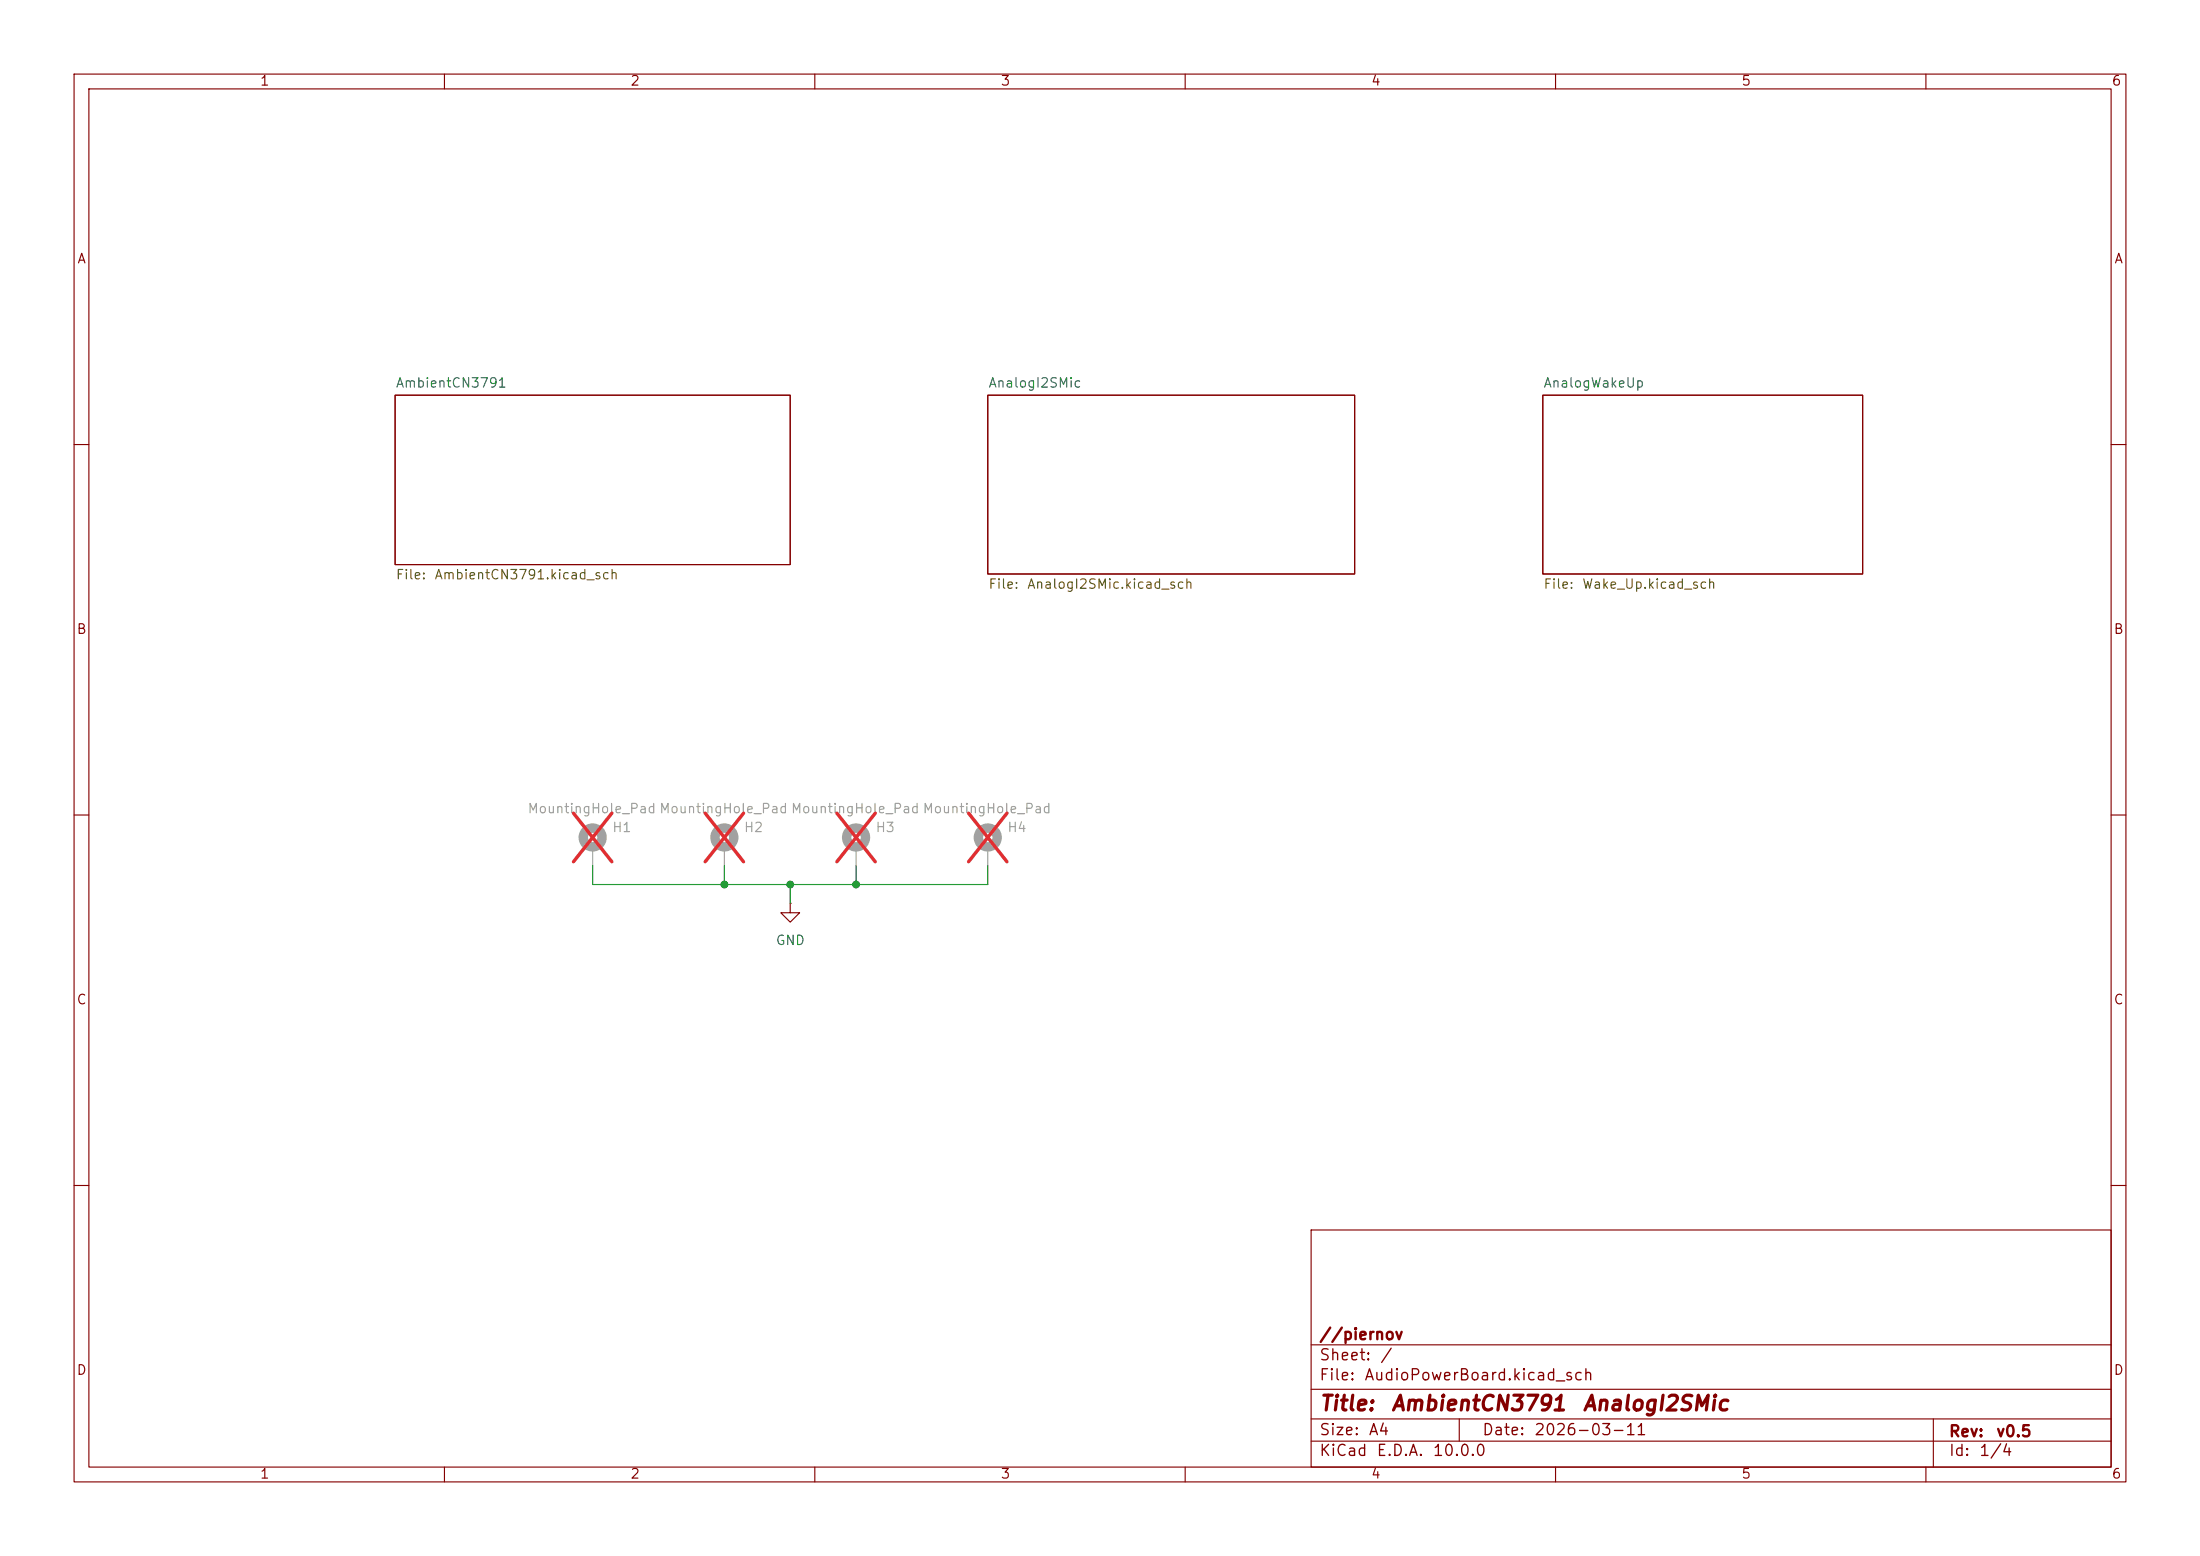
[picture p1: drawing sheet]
(kicad_sch
 (version 20250114)
 (generator "eeschema")
 (generator_version "9.0")
 (paper "A4")
 (title_block
  (title "AmbientCN3791 AnalogI2SMic")
  (date "2026-03-11")
  (rev "v0.5")
  (company "//piernov"))
 (lib_symbols
  (symbol "Mechanical:MountingHole_Pad"
   (pin_numbers (hide yes))
   (pin_names
    (offset 1.016) (hide yes)) (exclude_from_sim no) (in_bom no) (on_board yes)
   (property "Reference" "H" (at 0 6.35 0) (effects (font (size 1.27 1.27))))
   (property "Value" "MountingHole_Pad" (at 0 4.445 0) (effects (font (size 1.27 1.27))))
   (property "Footprint" "" (at 0 0 0) (effects (font (size 1.27 1.27)) (hide yes)))
   (property "Datasheet" "~" (at 0 0 0) (effects (font (size 1.27 1.27)) (hide yes)))
   (property "Description" "Mounting Hole with connection" (at 0 0 0) (effects (font (size 1.27 1.27)) (hide yes)))
   (symbol "MountingHole_Pad_0_1"
    (circle (center 0 1.27) (radius 1.27) (stroke (width 1.27) (type default)) (fill (type none))))
   (symbol "MountingHole_Pad_1_1"
    (pin input line (at 0 -2.54 90) (length 2.54) (name "1" (effects (font (size 1.27 1.27)))) (number "1" (effects (font (size 1.27 1.27))))))
   (embedded_fonts no))
  (symbol "power:GND"
   (power)
   (pin_numbers (hide yes))
   (pin_names
    (offset 0) (hide yes)) (exclude_from_sim no) (in_bom yes) (on_board yes)
   (property "Reference" "#PWR" (at 0 -6.35 0) (effects (font (size 1.27 1.27)) (hide yes)))
   (property "Value" "GND" (at 0 -3.81 0) (effects (font (size 1.27 1.27))))
   (property "Footprint" "" (at 0 0 0) (effects (font (size 1.27 1.27)) (hide yes)))
   (property "Datasheet" "" (at 0 0 0) (effects (font (size 1.27 1.27)) (hide yes)))
   (property "Description" "Power symbol creates a global label with name \"GND\" , ground" (at 0 0 0) (effects (font (size 1.27 1.27)) (hide yes)))
   (symbol "GND_0_1"
    (polyline (pts (xy 0 0) (xy 0 -1.27) (xy 1.27 -1.27) (xy 0 -2.54) (xy -1.27 -1.27) (xy 0 -1.27)) (stroke (width 0) (type default)) (fill (type none))))
   (symbol "GND_1_1"
    (pin power_in line (at 0 0 270) (length 0) (name "~" (effects (font (size 1.27 1.27)))) (number "1" (effects (font (size 1.27 1.27))))))
   (embedded_fonts no)))
 (junction
  (at 106.68 119.38)
  (diameter 0)
  (color 0 0 0 0))
 (junction
  (at 97.79 119.38)
  (diameter 0)
  (color 0 0 0 0))
 (junction
  (at 115.57 119.38)
  (diameter 0)
  (color 0 0 0 0))
 (wire
  (pts (xy 80.01 119.38) (xy 97.79 119.38))
  (stroke (width 0) (type default)))
 (wire
  (pts (xy 115.57 116.84) (xy 115.57 119.38))
  (stroke (width 0) (type default)))
 (wire
  (pts (xy 97.79 119.38) (xy 106.68 119.38))
  (stroke (width 0) (type default)))
 (wire
  (pts (xy 106.68 119.38) (xy 106.68 121.92))
  (stroke (width 0) (type default)))
 (wire
  (pts (xy 133.35 119.38) (xy 133.35 116.84))
  (stroke (width 0) (type default)))
 (wire
  (pts (xy 115.57 119.38) (xy 106.68 119.38))
  (stroke (width 0) (type default)))
 (wire
  (pts (xy 80.01 116.84) (xy 80.01 119.38))
  (stroke (width 0) (type default)))
 (wire
  (pts (xy 115.57 119.38) (xy 133.35 119.38))
  (stroke (width 0) (type default)))
 (wire
  (pts (xy 97.79 116.84) (xy 97.79 119.38))
  (stroke (width 0) (type default)))
 (symbol
  (lib_id "Mechanical:MountingHole_Pad")
  (at 133.35 114.3 0)
  (unit 1)
  (exclude_from_sim no)
  (in_bom no)
  (on_board no)
  (dnp yes)
  (property "Reference" "H4" (at 135.89 111.7599 0) (effects (font (size 1.27 1.27)) (justify left)))
  (property "Value" "MountingHole_Pad" (at 124.46 109.22 0) (effects (font (size 1.27 1.27)) (justify left)))
  (property "Footprint" "MountingHole:MountingHole_3.2mm_M3_Pad_Via" (at 133.35 114.3 0) (effects (font (size 1.27 1.27)) (hide yes)))
  (property "Datasheet" "~" (at 133.35 114.3 0) (effects (font (size 1.27 1.27)) (hide yes)))
  (property "Description" "Mounting Hole with connection" (at 133.35 114.3 0) (effects (font (size 1.27 1.27)) (hide yes)))
  (pin "1"))
 (symbol
  (lib_id "power:GND")
  (at 106.68 121.92 0)
  (unit 1)
  (exclude_from_sim no)
  (in_bom yes)
  (on_board yes)
  (dnp no)
  (fields_autoplaced yes)
  (property "Reference" "#PWR05" (at 106.68 128.27 0) (effects (font (size 1.27 1.27)) (hide yes)))
  (property "Value" "GND" (at 106.68 127 0) (effects (font (size 1.27 1.27))))
  (property "Footprint" "" (at 106.68 121.92 0) (effects (font (size 1.27 1.27)) (hide yes)))
  (property "Datasheet" "" (at 106.68 121.92 0) (effects (font (size 1.27 1.27)) (hide yes)))
  (property "Description" "Power symbol creates a global label with name \"GND\" , ground" (at 106.68 121.92 0) (effects (font (size 1.27 1.27)) (hide yes)))
  (pin "1"))
 (symbol
  (lib_id "Mechanical:MountingHole_Pad")
  (at 97.79 114.3 0)
  (unit 1)
  (exclude_from_sim no)
  (in_bom no)
  (on_board no)
  (dnp yes)
  (property "Reference" "H2" (at 100.33 111.7599 0) (effects (font (size 1.27 1.27)) (justify left)))
  (property "Value" "MountingHole_Pad" (at 88.9 109.22 0) (effects (font (size 1.27 1.27)) (justify left)))
  (property "Footprint" "MountingHole:MountingHole_3.2mm_M3_Pad_Via" (at 97.79 114.3 0) (effects (font (size 1.27 1.27)) (hide yes)))
  (property "Datasheet" "~" (at 97.79 114.3 0) (effects (font (size 1.27 1.27)) (hide yes)))
  (property "Description" "Mounting Hole with connection" (at 97.79 114.3 0) (effects (font (size 1.27 1.27)) (hide yes)))
  (pin "1"))
 (symbol
  (lib_id "Mechanical:MountingHole_Pad")
  (at 80.01 114.3 0)
  (unit 1)
  (exclude_from_sim no)
  (in_bom no)
  (on_board no)
  (dnp yes)
  (property "Reference" "H1" (at 82.55 111.7599 0) (effects (font (size 1.27 1.27)) (justify left)))
  (property "Value" "MountingHole_Pad" (at 71.12 109.22 0) (effects (font (size 1.27 1.27)) (justify left)))
  (property "Footprint" "MountingHole:MountingHole_3.2mm_M3_Pad_Via" (at 80.01 114.3 0) (effects (font (size 1.27 1.27)) (hide yes)))
  (property "Datasheet" "~" (at 80.01 114.3 0) (effects (font (size 1.27 1.27)) (hide yes)))
  (property "Description" "Mounting Hole with connection" (at 80.01 114.3 0) (effects (font (size 1.27 1.27)) (hide yes)))
  (pin "1"))
 (symbol
  (lib_id "Mechanical:MountingHole_Pad")
  (at 115.57 114.3 0)
  (unit 1)
  (exclude_from_sim no)
  (in_bom no)
  (on_board no)
  (dnp yes)
  (property "Reference" "H3" (at 118.11 111.7599 0) (effects (font (size 1.27 1.27)) (justify left)))
  (property "Value" "MountingHole_Pad" (at 106.68 109.22 0) (effects (font (size 1.27 1.27)) (justify left)))
  (property "Footprint" "MountingHole:MountingHole_3.2mm_M3_Pad_Via" (at 115.57 114.3 0) (effects (font (size 1.27 1.27)) (hide yes)))
  (property "Datasheet" "~" (at 115.57 114.3 0) (effects (font (size 1.27 1.27)) (hide yes)))
  (property "Description" "Mounting Hole with connection" (at 115.57 114.3 0) (effects (font (size 1.27 1.27)) (hide yes)))
  (pin "1"))
 (sheet
  (at 133.35 53.34)
  (size 49.53 24.13)
  (exclude_from_sim no)
  (in_bom yes)
  (on_board yes)
  (dnp no)
  (fields_autoplaced yes)
  (stroke (width 0.1524) (type solid))
  (fill (color 0 0 0 0.0000))
  (property "Sheetname" "AnalogI2SMic" (at 133.35 52.6284 0) (effects (font (size 1.27 1.27)) (justify left bottom)))
  (property "Sheetfile" "AnalogI2SMic.kicad_sch" (at 133.35 78.0546 0) (effects (font (size 1.27 1.27)) (justify left top))))
 (sheet
  (at 53.34 53.34)
  (size 53.34 22.86)
  (exclude_from_sim no)
  (in_bom yes)
  (on_board yes)
  (dnp no)
  (fields_autoplaced yes)
  (stroke (width 0.1524) (type solid))
  (fill (color 0 0 0 0.0000))
  (property "Sheetname" "AmbientCN3791" (at 53.34 52.6284 0) (effects (font (size 1.27 1.27)) (justify left bottom)))
  (property "Sheetfile" "AmbientCN3791.kicad_sch" (at 53.34 76.7846 0) (effects (font (size 1.27 1.27)) (justify left top))))
 (sheet
  (at 208.28 53.34)
  (size 43.18 24.13)
  (exclude_from_sim no)
  (in_bom yes)
  (on_board yes)
  (dnp no)
  (fields_autoplaced yes)
  (stroke (width 0.1524) (type solid))
  (fill (color 0 0 0 0.0000))
  (property "Sheetname" "AnalogWakeUp" (at 208.28 52.6284 0) (effects (font (size 1.27 1.27)) (justify left bottom)))
  (property "Sheetfile" "Wake_Up.kicad_sch" (at 208.28 78.0546 0) (effects (font (size 1.27 1.27)) (justify left top))))
 (sheet_instances
  (path ""
   (page "1")))
 (embedded_fonts no))
